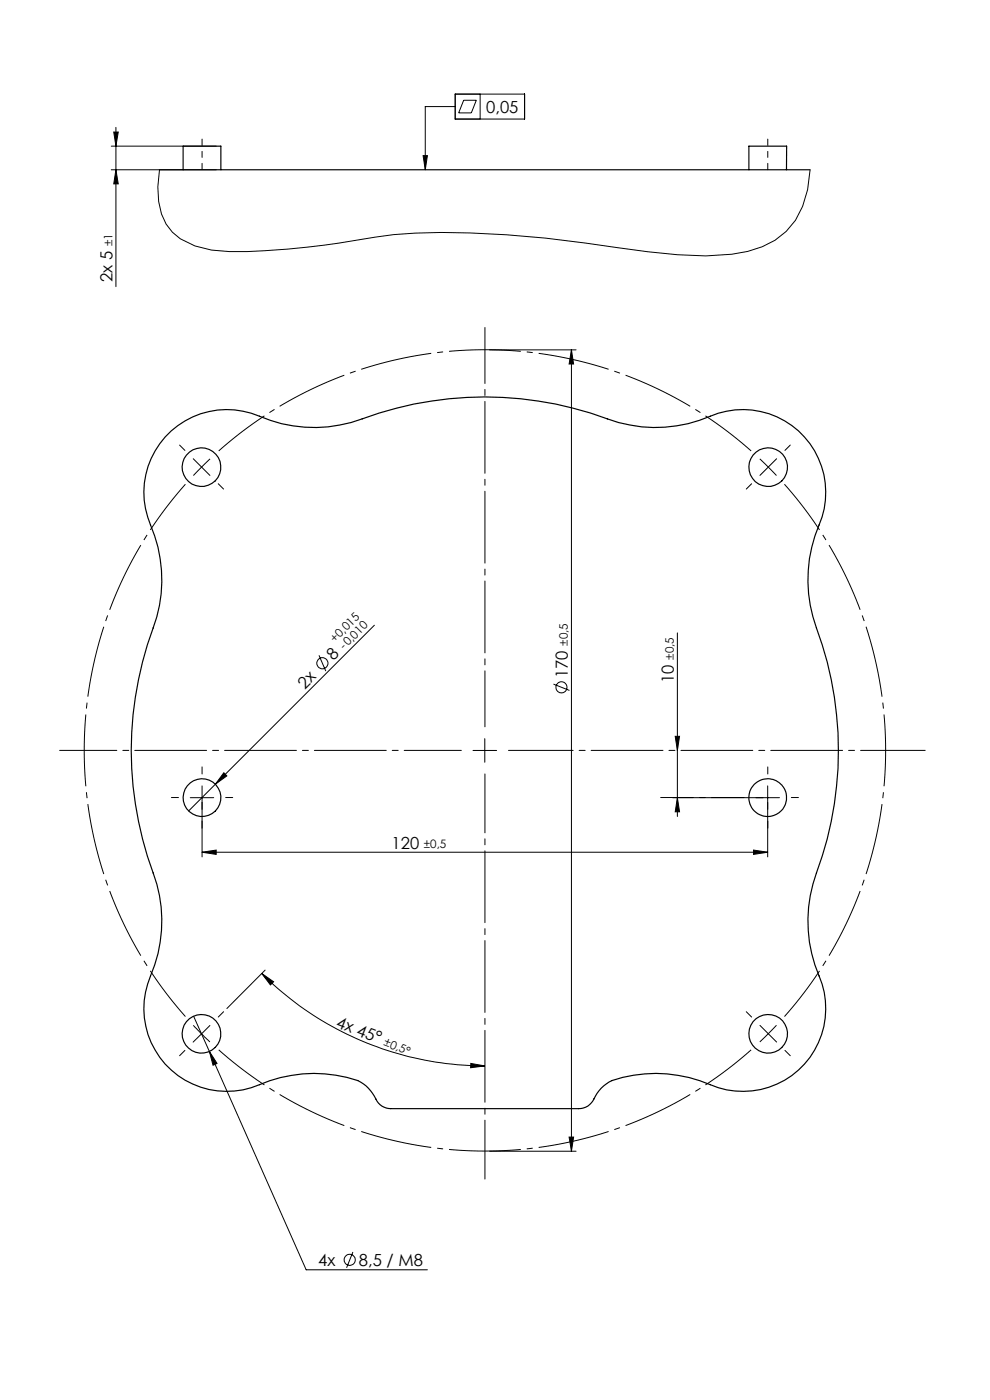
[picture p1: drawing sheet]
<svg xmlns="http://www.w3.org/2000/svg" width="210mm" height="297mm" viewBox="0 0 210 297" stroke-linecap="round" stroke-linejoin="round" font-family="sans-serif">
<g fill="none" stroke="#000" stroke-width=".21">
<path d="M96.6 20h14.7v5.3h-14.7zM101.8 20v5.3M23.6 31h22.3M23.6 36h22.3M24.1 28h1l-.5 3zM24.6 36l.5 3h-1zM24.6 27v33.8M33.8 36a17.1 17.1 0 0 0 1.4 11.6l1.4 1.7 1.6 1.4 3.1 1.5 3.6 .9a88.4 88.4 0 0 0 20.4-.7l6.6-.8a118.3 118.3 0 0 1 21.7-2.3 234.6 234.6 0 0 1 37.3 3.2l6.5 .9 6.3 .6 6 .3 5.5-.4a19.4 19.4 0 0 0 11.6-4.8 19 19 0 0 0 5-13.1M89.7 33h1l-.5 3zM96.6 22.6h-6.4v13.4M98.4 21.3h2.6l-1 2.7h-2.7zM103.9 74.2h18.3"/>
<path d="M121.2 74.2v170M121.2 74.2l.5 3h-1zM67.7 139l1.4 3.4M79.4 132.6l-39.4 39.4M143.7 134.3v38.9M100.3 159.2h5M102.8 156.7v5M117.4 145.1l3.4 1.4M143.2 156.2h.9l-.4 3zM40.4 169.2h4.9M42.9 166.7v15.1M47.5 163.9l.6 .7-2.4 1.8z"/>
<path d="M142.7 169.2h22.6M143.7 169.2l.4 3h-.9zM162.8 166.7v15.1M42.9 180.8l3-.5v1zM42.9 180.8h119.9M159.8 180.3l3 .5-3 .5zM41 217.5l1.8 1.8M41.1 215.6l3.3 7.5M42.8 219.3l1.7 1.7M42.8 219.3l-1.8 1.8M44.5 217.6l-1.7 1.7M55.5 206.5l2.5 1.8-.6 .6z"/>
<path d="M55.5 206.5a66.9 66.9 0 0 0 47.3 19.6M56.2 205.8l-8.1 8.2M44.4 223.1l1.6 2.5-.8 .4zM44.4 223.1l20.5 46.3h25.8M99.9 225.6l2.9 .5-3 .4zM103.9 244.2h18.3M120.7 241.2h1l-.5 3zM74.9 265.6l-1.4 3.4"/>
<circle cx="68.4" cy="140.7" r="1.18"/>
<circle cx="119.1" cy="145.8" r="1.18"/>
<circle cx="74.2" cy="267.3" r="1.18"/>
</g>
<path d="M42.8 99.1l-1.8 1.8M42.8 99.1l1.8-1.8M163 99.1l-1.8-1.8M163 99.1l1.7 1.8M163 219.3l1.7-1.8M163 219.3l-1.8 1.7" fill="none" stroke="#000" stroke-width=".21" stroke-dasharray="15.2 1.3 1.3 1.3" stroke-linecap="butt"/>
<path d="M159.3 95.7a85 85 0 0 0-112.9 0M39.3 102.7a85 85 0 0 0 0 113M166.4 215.7a85 85 0 0 0 0-113M46.4 222.7a85 85 0 0 0 112.9 0" fill="none" stroke="#000" stroke-width=".21" stroke-dasharray="15.2 1.3 1.3 1.3" stroke-dashoffset="3" stroke-linecap="butt"/>
<g fill="none" stroke="#000" stroke-width=".25">
<path d="M33.8 36h138M38.8 36v-5h8v5M158.9 36v-5h8l-.1 5M36.3 91.4a17.7 17.7 0 0 1 18.7-3.1 29.3 29.3 0 0 0 21.8 .6 74.9 74.9 0 0 1 52 0 29.3 29.3 0 0 0 21.9-.6 17.6 17.6 0 0 1 19.3 3.7 17.6 17.6 0 0 1 3.7 19.4 29.9 29.9 0 0 0-.5 21.8 74.9 74.9 0 0 1 0 52 30.7 30.7 0 0 0 1.2 23.5 17.6 17.6 0 0 1-5 18.3 17.6 17.6 0 0 1-18.7 3.1 28.4 28.4 0 0 0-21.5-.6 8.6 8.6 0 0 0-3.5 4.1l-.3 .4a3.4 3.4 0 0 1-2.6 1.2h-39.9a3.7 3.7 0 0 1-3.5-2.7l-1.8-2.1a8 8 0 0 0-4-1.8 29.2 29.2 0 0 0-18.6 1.5 17.6 17.6 0 0 1-19.3-3.7 17.6 17.6 0 0 1-3.8-19.4 29.4 29.4 0 0 0 .6-21.8 74.9 74.9 0 0 1 0-52 29.3 29.3 0 0 0-.6-21.8 17.6 17.6 0 0 1 4.4-20z"/>
<circle cx="42.8" cy="99.1" r="4.1"/>
<circle cx="163" cy="99.1" r="4.1"/>
<circle cx="42.8" cy="169.2" r="4"/>
<circle cx="162.8" cy="169.2" r="4"/>
<circle cx="42.7" cy="219.3" r="4.1"/>
<circle cx="162.9" cy="219.3" r="4.1"/>
</g>
<g fill="none" stroke="#000" stroke-width=".21" stroke-dasharray="15.2 1.3 1.3 1.3">
<path d="M39.2 95.6l-1.1-1.2M42.8 99.1l-1.8-1.8M42.8 99.1l1.7 1.8M163 99.1l1.7-1.8M163 99.1l-1.8 1.8M166.5 95.6l1.1-1.2M46.3 102.6l1.1 1.2M159.4 102.6l-1.1 1.2M37.9 169.2h-1.5M42.9 174.2v1.5M42.9 164.2v-1.5M47.9 169.2h1.5"/>
<path d="M162.9 174.2v1.5M162.9 164.2v-1.5M167.9 169.2h1.5M46.3 215.8l1.1-1.2M159.4 215.8l-1.1-1.2M163 219.3l1.7 1.8M163 219.3l-1.8-1.8M39.2 222.8l-1.1 1.2M166.5 222.8l1.1 1.2"/>
</g>
<path d="M97.9 159.2h-85.2" fill="none" stroke="#000" stroke-width=".21" stroke-dasharray="15.2 1.3 1.3 1.3" stroke-dashoffset="3.1"/>
<path d="M102.9 164.2v85.9" fill="none" stroke="#000" stroke-width=".21" stroke-dasharray="15.2 1.3 1.3 1.3" stroke-dashoffset="2.8"/>
<path d="M107.9 159.2h88.4" fill="none" stroke="#000" stroke-width=".21" stroke-dasharray="15.2 1.3 1.3 1.3" stroke-dashoffset="1.5"/>
<path d="M102.9 154.2v-84.7" fill="none" stroke="#000" stroke-width=".21" stroke-dasharray="15.2 1.3 1.3 1.3" stroke-dashoffset="3.4"/>
<path d="M157.9 169.2h-17.8" fill="none" stroke="#000" stroke-width=".21" stroke-dasharray="15.2 1.3 1.3 1.3" stroke-dashoffset="8.3"/>
<path d="M42.9 36v-6.5M162.9 36v-6.5" fill="none" stroke="#000" stroke-width=".21" stroke-dasharray="15.2 1.3 1.3 1.3" stroke-dashoffset="13.9"/>
<g fill="#000">
<path d="M89.7 33h1l-.5 3zM47.5 163.9l.6 .7-2.4 1.8zM44.4 223.1l1.6 2.5-.8 .4z"/>
<path d="M24.1 28h1l-.5 3zM24.6 36l.5 3h-1z"/>
<path d="M143.7 169.2l.4 3h-.9zM143.2 156.2h.9l-.4 3z"/>
<path d="M42.9 180.8l3-.5v1zM159.8 180.3l3 .5-3 .5z"/>
<path d="M55.5 206.5l2.5 1.8-.6 .6zM99.9 225.6l2.9 .5-3 .4z"/>
<path d="M120.7 241.2h1l-.5 3zM121.2 74.2l.5 3h-1z"/>
</g>
<g font-size="3.5">
<text x="103.1" y="23.9">0,05</text>
<text x="23.9" y="59.8" transform="rotate(-90 23.9 59.8)">2x 5</text>
<text x="70.7" y="140.3" transform="rotate(-45 70.7 140.3)">8</text>
<text x="120.5" y="143.9" transform="rotate(-90 120.5 143.9)">170</text>
<text x="64.6" y="146.3" transform="rotate(-45 64.6 146.3)">2x</text>
<text x="142.9" y="144.9" transform="rotate(-90 142.9 144.9)">10</text>
<text x="83.1" y="180">120</text>
<text x="71.1" y="217.8" transform="rotate(21 71.1 217.8)">4x 45°</text>
<text x="67.5" y="268.6">4x</text>
<text x="76.1" y="268.6">8,5 / M8</text>
</g>
<g font-size="2.5">
<text x="23.9" y="52.3" transform="rotate(-90 23.9 52.3)">±1</text>
<text x="71" y="136.4" transform="rotate(-45 71 136.4)">+0,015</text>
<text x="73" y="137.9" transform="rotate(-45 73 137.9)">-0,010</text>
<text x="120.4" y="137" transform="rotate(-90 120.4 137)">±0,5</text>
<text x="142.9" y="140" transform="rotate(-90 142.9 140)">±0,5</text>
<text x="89.9" y="180">±0,5</text>
<text x="81.3" y="221.8" transform="rotate(21 81.3 221.8)">±0,5°</text>
</g>
</svg>
